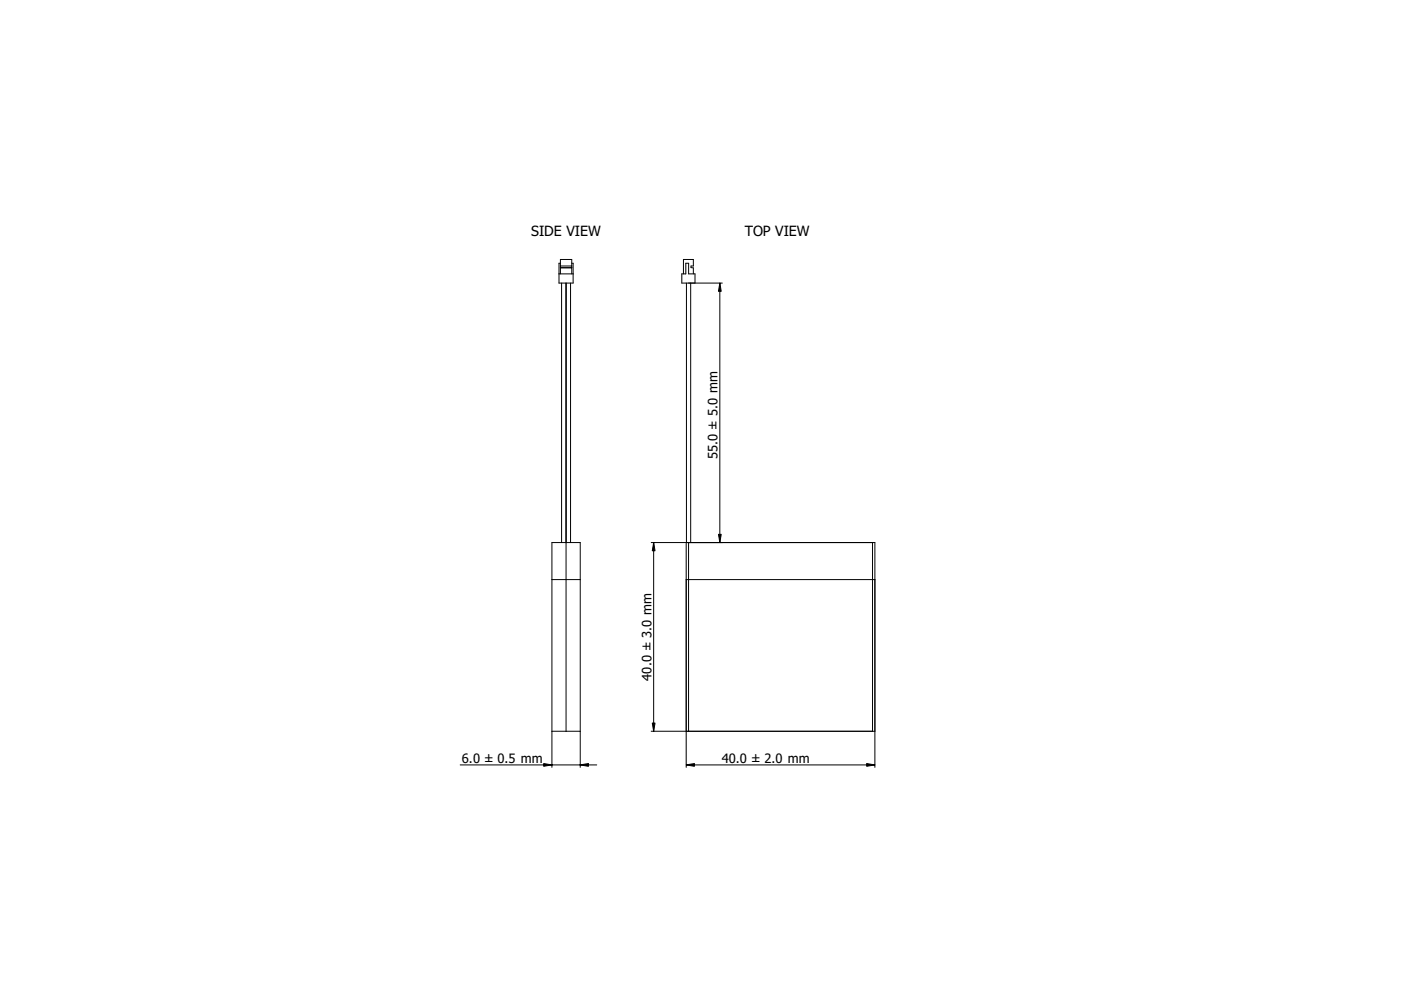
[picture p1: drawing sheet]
<svg xmlns="http://www.w3.org/2000/svg" width="594mm" height="420mm" viewBox="0 0 594 420" stroke-linecap="round" stroke-linejoin="round" font-family="sans-serif">
<path d="M330 210h.1" fill="none" stroke="#000" stroke-width=".42"/>
<g fill="#fff">
<path d="M292 245.7h78v64.3h-78z" fill-rule="evenodd"/>
<path d="M292 230h78v15.7h-78z" fill-rule="evenodd"/>
<path d="M291.1 120h1.8v110h-1.8z" fill-rule="evenodd"/>
<path d="M370 245.7h1v64.3h-1z" fill-rule="evenodd"/>
<path d="M291 245.7h1v64.3h-1z" fill-rule="evenodd"/>
<path d="M290.8 111.6h1.2v4.5h2.7v3.9h-5.6v-3.9h1.7z" fill-rule="evenodd"/>
<path d="M289.8 110h4.2v2.8h-1v.7l1 .1v2.5h-2v-4.5h-1.2v4.5h-1z" fill-rule="evenodd"/>
<path d="M291 230h1v15.7h-1z" fill-rule="evenodd"/>
<path d="M370 230h1v15.7h-1z" fill-rule="evenodd"/>
</g>
<g fill="none" stroke="#000" stroke-width=".42">
<path d="M289.8 116.1v-6.1h4.2v2.8h-1v.7l1 .1v2.5M291.1 120v110M292.9 120v110M294.7 120v-3.9h-2.7v-4.5h-1.2v4.5h-1.7v3.9h17.2M305.2 120v110M330 210h.1M276.1 230h94.9v95.3M277.2 230v80M291 230v95.3M292 230v80M370 230v80M291 245.7h80"/>
<path d="M276.1 310h94.9M291 324.3h80"/>
</g>
<path d="M305.2 120l.6 3.5h-1.1zM277.2 230l.6 3.5h-1.2zM304.7 226.5h1.1l-.6 3.5zM276.6 306.5h1.2l-.6 3.5zM291 324.3l3.5-.6v1.2zM367.5 323.7l3.5 .6-3.5 .6z" fill="#000" stroke="#000" stroke-width=".42"/>
<path d="M237.6 110h4.8v1.6h.6v8.4h-1.1v110h4.1v80h-12v-80h4.1v-110h-1.1v-8.4h.6z" fill-rule="evenodd" fill="#fff"/>
<path d="M240 210h.1" fill="none" stroke="#000" stroke-width=".42"/>
<g fill="#fff">
<path d="M234 245.7h6v64.3h-6z" fill-rule="evenodd"/>
<path d="M240 245.7h6v64.3h-6z" fill-rule="evenodd"/>
<path d="M238.1 120h1.8v110h-1.8z" fill-rule="evenodd"/>
<path d="M240.1 120h1.8v110h-1.8z" fill-rule="evenodd"/>
<path d="M234 230h6v15.7h-6z" fill-rule="evenodd"/>
<path d="M240 230h6v15.7h-6z" fill-rule="evenodd"/>
<path d="M237 116.1h6v3.9h-6z" fill-rule="evenodd"/>
<path d="M239.9 120l.2 110z" fill-rule="evenodd"/>
</g>
<path d="M240 210h.1" fill="none" stroke="#000" stroke-width=".42"/>
<g fill="#fff">
<path d="M237.6 113.5h4.8z"/>
<path d="M237.6 110h4.8v2.8h-4.8z" fill-rule="evenodd"/>
<path d="M237.6 113.6l4.8-.1v2.6h-4.8z" fill-rule="evenodd"/>
<path d="M237.6 112.8h4.8v.7h-4.8z" fill-rule="evenodd"/>
<path d="M237 111.6h.6v4.5h-.6z" fill-rule="evenodd"/>
<path d="M242.4 111.6h.6v4.5h-.6z" fill-rule="evenodd"/>
</g>
<g fill="none" stroke="#000" stroke-width=".42">
<path d="M237 116.1h6M237.6 113.6h4.8M237.6 116.1v-6.1h4.8v6.1M237.6 113.5h4.8M237.6 112.8h4.8M237.6 111.6h-.6v8.4h6v-8.4h-.6M238.1 120v110M239.9 120v110M240.1 120v110M241.9 120v110M240 210h.1M240 230v80"/>
<path d="M234 245.7h12M234 310h12M195.1 324.3h57.9M234 325.3v-95.3h12v95.3"/>
</g>
<path d="M230.5 323.7l3.5 .6-3.5 .6zM246 324.3l3.5-.6v1.2z" fill="#000" stroke="#000" stroke-width=".42"/>
<g font-size="6">
<text x="225.3" y="100.3">SIDE VIEW</text>
<text x="315.8" y="100.3">TOP VIEW</text>
</g>
<g font-size="5.5">
<text x="304.3" y="194.6" transform="rotate(-90 304.3 194.6)">55.0 ± 5.0 mm</text>
<text x="276.2" y="288.6" transform="rotate(-90 276.2 288.6)">40.0 ± 3.0 mm</text>
<text x="195.9" y="323.3">6.0 ± 0.5 mm</text>
<text x="306.1" y="323.3">40.0 ± 2.0 mm</text>
</g>
</svg>
